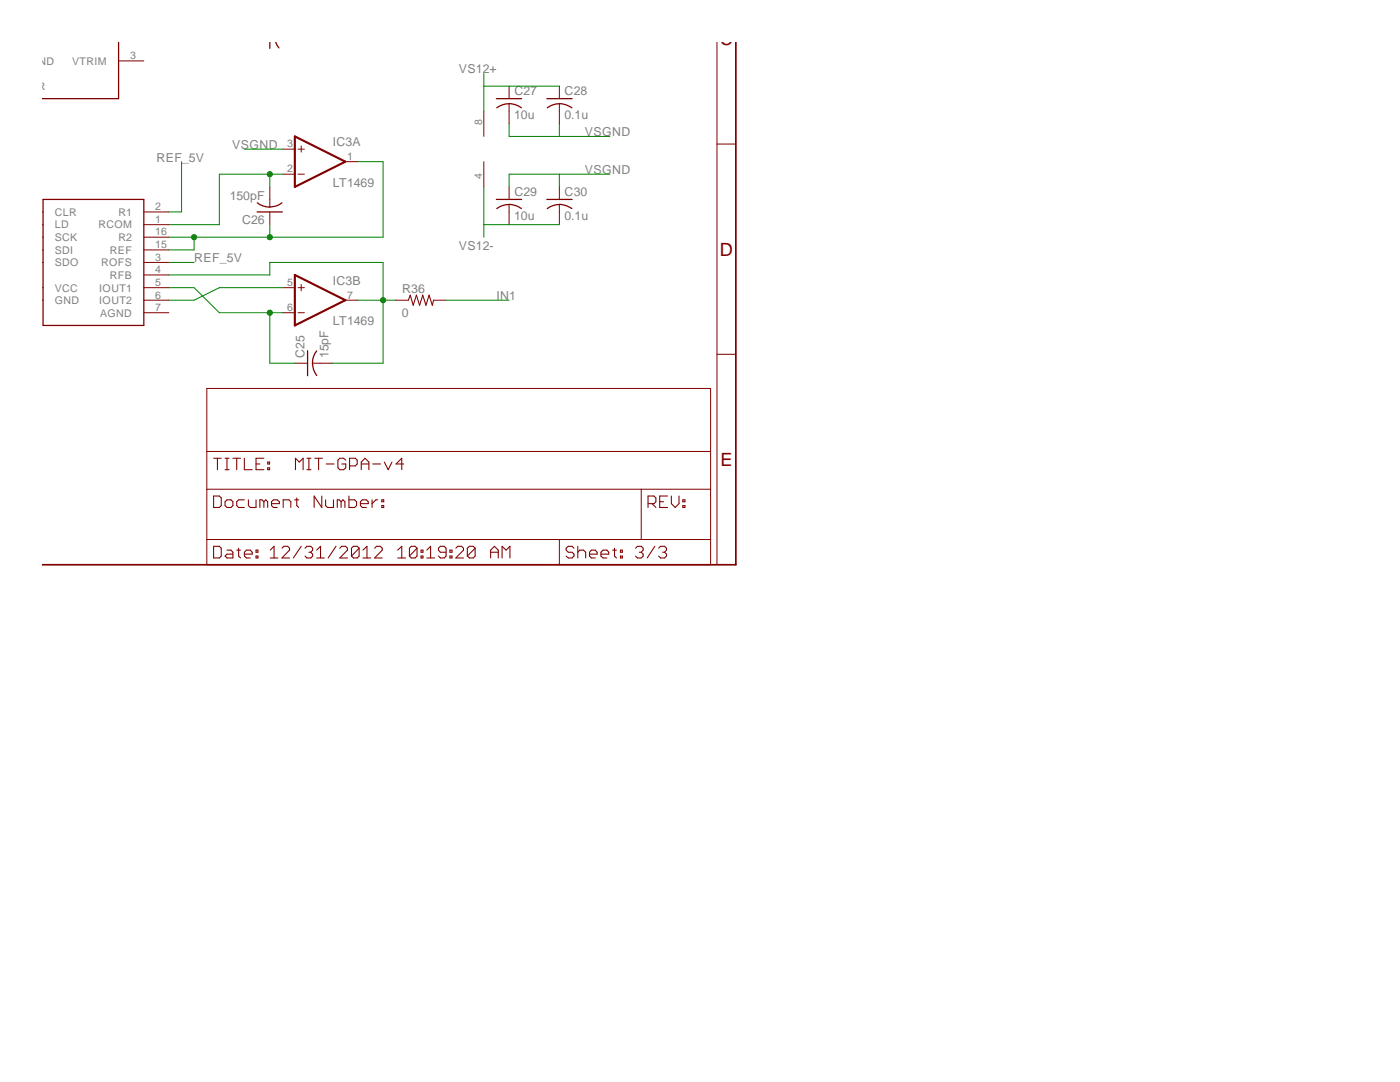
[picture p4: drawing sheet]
<svg xmlns="http://www.w3.org/2000/svg" width="279mm" height="216mm" viewBox="0 0 279 216" stroke-linecap="round" stroke-linejoin="round" font-family="sans-serif">
<g fill="none" stroke="#800000" stroke-width=".21">
<path d="M81.5 59.9l.4-1 .6 2 .6-2 .6 2 .7-2 .6 2 .6-2 .7 2 .2-1M42.6 99h1.2l.4 .4v1.5l-.4 .4h-1.2zM42.6 91.4h1.6M43.4 91.4v2.3M44.9 91.4h.8M44.9 93.7h.8M45.3 91.4v2.3M46.5 91.4h1.5M47.2 91.4v2.3M48.8 91.4v2.3h1.5M48.8 99.7h-1.2l-.4 .4v.8l.4 .4h1.2M49.6 99.7v1.2l.4 .4h1.1v-1.6"/>
<path d="M51.1 92.6h.8M52.7 91.4h-1.6v2.3h1.6M53.4 93.3h.4v.4h-.4zM53.4 92.2h.4v.4h-.4zM58.8 99.7h.8M59 93.7v-2.3l.7 .8 .8-.8v2.3M59.2 99.4v1.5l.4 .4M61.3 91.4h.8M61.3 93.7h.8M61.6 91.4v2.3M62.8 91.4h1.5M63.6 91.4v2.3"/>
<path d="M64.2 99v2.3l-1.5-2.3v2.3M65 99.7v1.2l.4 .4h1.1v-1.6M65.1 92.6h1.6M69 91.8l-.4-.4h-.8l-.4 .4v1.5l.4 .4h.8l.4-.4v-.7h-.8M69.6 99v2.3h1.2l.4-.4v-.8l-.4-.4h-1.2M69.8 93h1.1l.4-.4v-.8l-.4-.4h-1.1v2.3M72.1 92.6h1.5M72.1 93.7v-1.5l.8-.8 .7 .8v1.5M74.3 99.7v1.6M74.4 92.6h1.5M75.4 99.7h-.4l-.7 .8M76.2 99.7h.4v.4h-.4z"/>
<path d="M76.7 92.2l.8 1.5 .7-1.5M80.6 92.6h-1.6l1.2-1.2v2.3M133.2 99h-1.5v2.3h1.5M134 99v1.5l.7 .8 .8-.8v-1.5M136.3 99.7h.4v.4h-.4zM42.6 109h1.2l.4 .4v1.6l-.4 .3h-1.2zM44.9 100.1l.4-.4h.8l.4 .4v.8l-.4 .4h-.8l-.4-.4zM45.3 109.8h.8l.4 .4v1.1h-1.2l-.4-.3 .4-.4h1.2M47.2 109.8h.8M47.6 109.4v1.6l.4 .3M48.8 110.6h1.5v-.4l-.3-.4h-.8l-.4 .4v.8l.4 .3h.8M51.1 111h.4v.3h-.4z"/>
<path d="M51.1 109.8h.4v.4h-.4zM52.7 100.1l-.4-.4h-.4v1.6M52.7 100.1l.3-.4 .4 .4v1.2M52.7 100.1v1.2M53.9 111.3h1.6M53.9 109.8l.8-.8v2.3M54.2 100.5h1.6v-.4l-.5-.4h-.7l-.4 .4v.8l.4 .4h.7M56.3 109.4l.3-.4h.8l.4 .4v.4l-1.5 1.5h1.5M56.5 101.3v-1.6h1.2l.3 .4v1.2M60.1 109l-1.6 2.3M60.9 109.4l.4-.4h.7l.4 .4v.4l-.4 .4M61.6 110.2h.4"/>
<path d="M62 110.2l.4 .4v.4l-.4 .3h-.7l-.4-.3M63.2 111.3h1.5M63.2 109.8l.8-.8v2.3M67.1 109l-1.6 2.3M67.8 109.4l.4-.4h.8l.3 .4v.4l-1.5 1.5h1.5M68.1 100.1l-.4-.4h-.4v1.6M68.1 100.1v1.2M68.1 100.1l.4-.4 .3 .4v1.2M71.7 109.4v1.6l-.4 .3h-.8l-.4-.3M71.7 109.4l-.4-.4h-.8l-.4 .4v1.6M71.7 109.4l-1.6 1.6M71.9 100.5h1.6v-.4l-.4-.4h-.8l-.4 .4v.8l.4 .4h.8"/>
<path d="M72.4 111.3h1.6M72.4 109.8l.8-.8v2.3M74.8 109.4l.3-.4h.8l.4 .4v.4l-1.5 1.5h1.5M76.2 100.9h.4v.4h-.4zM79.4 111.3h1.5M79.4 109.8l.8-.8v2.3M83.2 109.4v1.6l-.4 .3h-.7l-.4-.3M83.2 109.4l-.4-.4h-.7l-.4 .4v1.6M83.2 109.4l-1.5 1.6M84 111h.4v.3h-.4zM84 109.8h.4v.4h-.4zM85.2 111.3h1.5"/>
<path d="M85.2 109.8l.7-.8v2.3M89 110.2h-1.1l-.4-.4v-.4l.4-.4h.7l.4 .4v1.6l-.4 .3h-.7l-.4-.3M89.8 111h.4v.3h-.4zM89.8 109.8h.4v.4h-.4zM91 109.4l.4-.4h.7l.4 .4v.4l-1.5 1.5h1.5M94.8 109.4v1.6l-.4 .3h-.7l-.4-.3M94.8 109.4l-.4-.4h-.7l-.4 .4v1.6M94.8 109.4l-1.5 1.6M97.9 110.2h1.5M97.9 111.3v-1.5l.8-.8 .7 .8v1.5M100.2 111.3v-2.3l.8 .8 .8-.8v2.3M114.6 109.4l-.4-.4h-.8l-.4 .4v.4l.4 .4h.8l.4 .4v.4l-.4 .3h-.8l-.4-.3"/>
<path d="M115.3 110.2l.4-.4h.8l.4 .4v1.1M115.3 109v2.3M117.6 110.6h1.6v-.4l-.4-.4h-.8l-.4 .4v.8l.4 .3h.8M119.9 110.6h1.6v-.4l-.4-.4h-.7l-.5 .4v.8l.5 .3h.7M122.3 109.8h.7M122.6 109.4v1.6l.4 .3M123.8 111h.4v.3h-.4zM123.8 109.8h.4v.4h-.4zM126.8 109.4l.4-.4h.8l.4 .4v.4l-.4 .4M127.6 110.2h.4M128 110.2l.4 .4v.4l-.4 .3h-.8l-.4-.3M129.3 100.5h1.2l.4-.4v-.7l-.4-.4h-1.2v2.3"/>
<path d="M130.1 100.5l.8 .8M130.7 109l-1.5 2.3M131.4 109.4l.4-.4h.8l.4 .4v.4l-.4 .4M131.7 100.1h.7M132.2 110.2h.4M132.6 110.2l.4 .4v.4l-.4 .3h-.8l-.4-.3M136.3 100.9h.4v.4h-.4z"/>
</g>
<g fill="none" stroke="#800000" stroke-width=".2">
<path d="M23.7 12.1h5M101.6 17.2v2.5M111.6 17.2v2.5M143.1 8.5v104.2M53.8 37.3v4M56.3 29.8h2.5M56.3 34.8h2.5M59.5 29.8h1.2M59.5 34.8h1.2M60.1 29.1v1.3M68.9 32.3h2.5M96.6 22.2v5"/>
<path d="M96.6 32.3v5M101.6 20.7v4M101.6 37.3v2.5M111.6 20.7v4M111.6 37.3v2.5M143.1 28.7h3.8M8.5 59.9h.1M8.5 57.4h.1M8.5 42.3h.1M8.5 44.8h.1M8.5 47.3h.1M8.5 49.9h.1"/>
<path d="M8.5 52.4h.1M28.7 59.9h5M28.7 57.4h5M28.7 42.3h5M28.7 44.8h5M28.7 47.3h5M28.7 49.9h5M28.7 52.4h5M28.7 54.9h5M53.8 42.3v2.5M56.3 57.4h2.5M59.5 57.4h1.2"/>
<path d="M60.1 56.8v1.2M68.9 59.9h2.5M79 59.9h2.5M86.5 59.9h2.5M101.6 40.8v4M111.6 40.8v4M28.7 62.4h5M41.3 77.5h100.5v35.2h-100.5zM56.3 62.4h2.5M58.8 72.5h2.6M59.5 62.4h1.2M62.4 72.5h4"/>
<path d="M143.1 70.7h3.8M41.3 97.6h100.5M41.3 90.1h100.5M128 97.6v10.1M41.3 107.7h100.5M111.6 107.7v5"/>
</g>
<g fill="none" stroke="#800000" stroke-width=".25">
<path d="M23.7 8.5v11.2h-15.2M53.8 8.5v1.2M55 8.5l.7 1.1M99.1 19.7h5M109.1 19.7h5.1M8.6 39.8h20.1v25.1h-20.1zM99.1 39.8h5M101.6 20.7a4.6 4.6 0 0 1 2.5 .8M101.6 20.7a4.1 4.1 0 0 0-2.5 .8M109.1 39.8h5.1M111.6 20.7a4.9 4.9 0 0 1 2.5 .8M111.6 20.7a4.1 4.1 0 0 0-2.4 .8"/>
<path d="M51.3 42.3h5M51.4 40.5a4 4 0 0 0 4.9 0M101.6 40.8a4.6 4.6 0 0 1 2.5 .8M101.6 40.8a4.1 4.1 0 0 0-2.5 .8M111.6 40.8a4.9 4.9 0 0 1 2.5 .8M111.6 40.8a4.1 4.1 0 0 0-2.4 .8M61.4 70v5M63.2 70a4 4 0 0 0 0 4.9"/>
</g>
<path d="M58.8 27.2l10.1 5.1-10.1 5zM58.8 54.9l10.1 5-10.1 5z" fill="none" stroke="#800000" stroke-width=".42"/>
<path d="M146.9 8.5v104.2h-138.4" fill="none" stroke="#800000" stroke-width=".34"/>
<path d="M36.2 32.3v10h-2.5M48.8 29.8h7.5M101.6 24.7v2.5h20.1M111.6 24.7v2.5M111.6 34.8v2.5M121.7 34.8h-20.1v2.5M33.7 52.4h5M33.7 57.4h5l5.1 5h12.5M53.8 62.4v10.1h5" fill="none" stroke="#008000" stroke-width=".2"/>
<circle cx="53.8" cy="62.4" r=".51" fill="#008000"/>
<g fill="none" stroke="#008000" stroke-width=".2">
<path d="M33.7 54.9h20.1v-2.5h22.7v20.1h-10.1M56.3 57.4h-12.5l-5.1 2.5h-5M71.4 59.9h7.6"/>
<circle cx="53.8" cy="62.4" r=".51"/>
</g>
<circle cx="76.4" cy="59.9" r=".51" fill="#008000"/>
<g fill="none" stroke="#008000" stroke-width=".2">
<path d="M71.4 32.3h5.1v15h-42.8M38.7 47.3v2.6h-5"/>
<circle cx="76.4" cy="59.9" r=".51"/>
</g>
<circle cx="38.7" cy="47.3" r=".51" fill="#008000"/>
<g fill="none" stroke="#008000" stroke-width=".2">
<path d="M53.8 44.8v2.5"/>
<circle cx="38.7" cy="47.3" r=".51"/>
</g>
<circle cx="53.8" cy="47.3" r=".51" fill="#008000"/>
<g fill="none" stroke="#008000" stroke-width=".2">
<path d="M53.8 34.8v2.5M56.3 34.8h-12.5v10h-10.1"/>
<circle cx="53.8" cy="47.3" r=".51"/>
</g>
<circle cx="53.8" cy="34.8" r=".51" fill="#008000"/>
<g fill="none" stroke="#008000" stroke-width=".2">
<path d="M96.6 14.6v7.6M96.6 17.2h15M96.6 37.3v10M89 59.9h12.6M96.6 44.8h15"/>
<circle cx="53.8" cy="34.8" r=".51"/>
</g>
<g font-size="3.6" fill="#800000">
<text x="143.7" y="9">C</text>
<text x="143.7" y="51">D</text>
<text x="143.8" y="93">E</text>
</g>
<g font-size="2.5" fill="#808080">
<text x="91.6" y="14.6">VS12+</text>
<text x="102.6" y="23.8">10u</text>
<text x="102.7" y="19">C27</text>
<text x="112.6" y="23.8">0.1u</text>
<text x="112.7" y="19">C28</text>
<text x="46.3" y="29.8">VSGND</text>
<text x="66.4" y="29.1">IC3A</text>
<text x="116.7" y="27.2">VSGND</text>
<text x="31.2" y="32.3">REF_5V</text>
<text x="116.7" y="34.8">VSGND</text>
<text x="45.8" y="39.9">150pF</text>
<text x="66.4" y="37.3">LT1469</text>
<text x="102.7" y="39.2">C29</text>
<text x="112.7" y="39.2">C30</text>
<text x="48.3" y="44.7">C26</text>
<text x="102.6" y="43.9">10u</text>
<text x="112.6" y="43.9">0.1u</text>
<text x="38.8" y="52.4">REF_5V</text>
<text x="91.6" y="49.9">VS12-</text>
<text x="66.4" y="56.8">IC3B</text>
<text x="80.3" y="58.4">R36</text>
<text x="99.1" y="59.9">IN1</text>
<text x="66.4" y="64.9">LT1469</text>
<text x="80.2" y="63.2">0</text>
<text x="60.7" y="71.4" transform="rotate(-90 60.7 71.4)">C25</text>
<text x="65.5" y="71.5" transform="rotate(-90 65.5 71.5)">15pF</text>
</g>
<g font-size="2.1" fill="#808080">
<text x="26" y="11.8">3</text>
<text x="5.9" y="12.9">GND</text>
<text x="5.9" y="17.9">NR</text>
<text x="14.4" y="12.9">VTRIM</text>
<text x="57.3" y="29.4">3</text>
<text x="96.2" y="24.9" transform="rotate(-90 96.2 24.9)">8</text>
<text x="57.3" y="34.4">2</text>
<text x="69.3" y="31.9">1</text>
<text x="96.2" y="35.8" transform="rotate(-90 96.2 35.8)">4</text>
<text x="31" y="42">2</text>
<text x="10.9" y="43.1">CLR</text>
<text x="10.9" y="45.6">LD</text>
<text x="19.6" y="45.6">RCOM</text>
<text x="23.6" y="43.1">R1</text>
<text x="31" y="44.5">1</text>
<text x="31" y="47">16</text>
<text x="10.9" y="48.1">SCK</text>
<text x="10.9" y="50.6">SDI</text>
<text x="10.9" y="53.1">SDO</text>
<text x="20.2" y="53.1">ROFS</text>
<text x="21.9" y="50.6">REF</text>
<text x="23.6" y="48.1">R2</text>
<text x="31" y="49.5">15</text>
<text x="31" y="52">3</text>
<text x="10.9" y="58.2">VCC</text>
<text x="19.8" y="58.2">IOUT1</text>
<text x="21.9" y="55.7">RFB</text>
<text x="31" y="54.5">4</text>
<text x="31" y="57">5</text>
<text x="31" y="59.6">6</text>
<text x="57.3" y="57">5</text>
<text x="69.3" y="59.6">7</text>
<text x="10.9" y="60.7">GND</text>
<text x="19.8" y="60.7">IOUT2</text>
<text x="20" y="63.2">AGND</text>
<text x="31" y="62.1">7</text>
<text x="57.3" y="62.1">6</text>
</g>
</svg>
